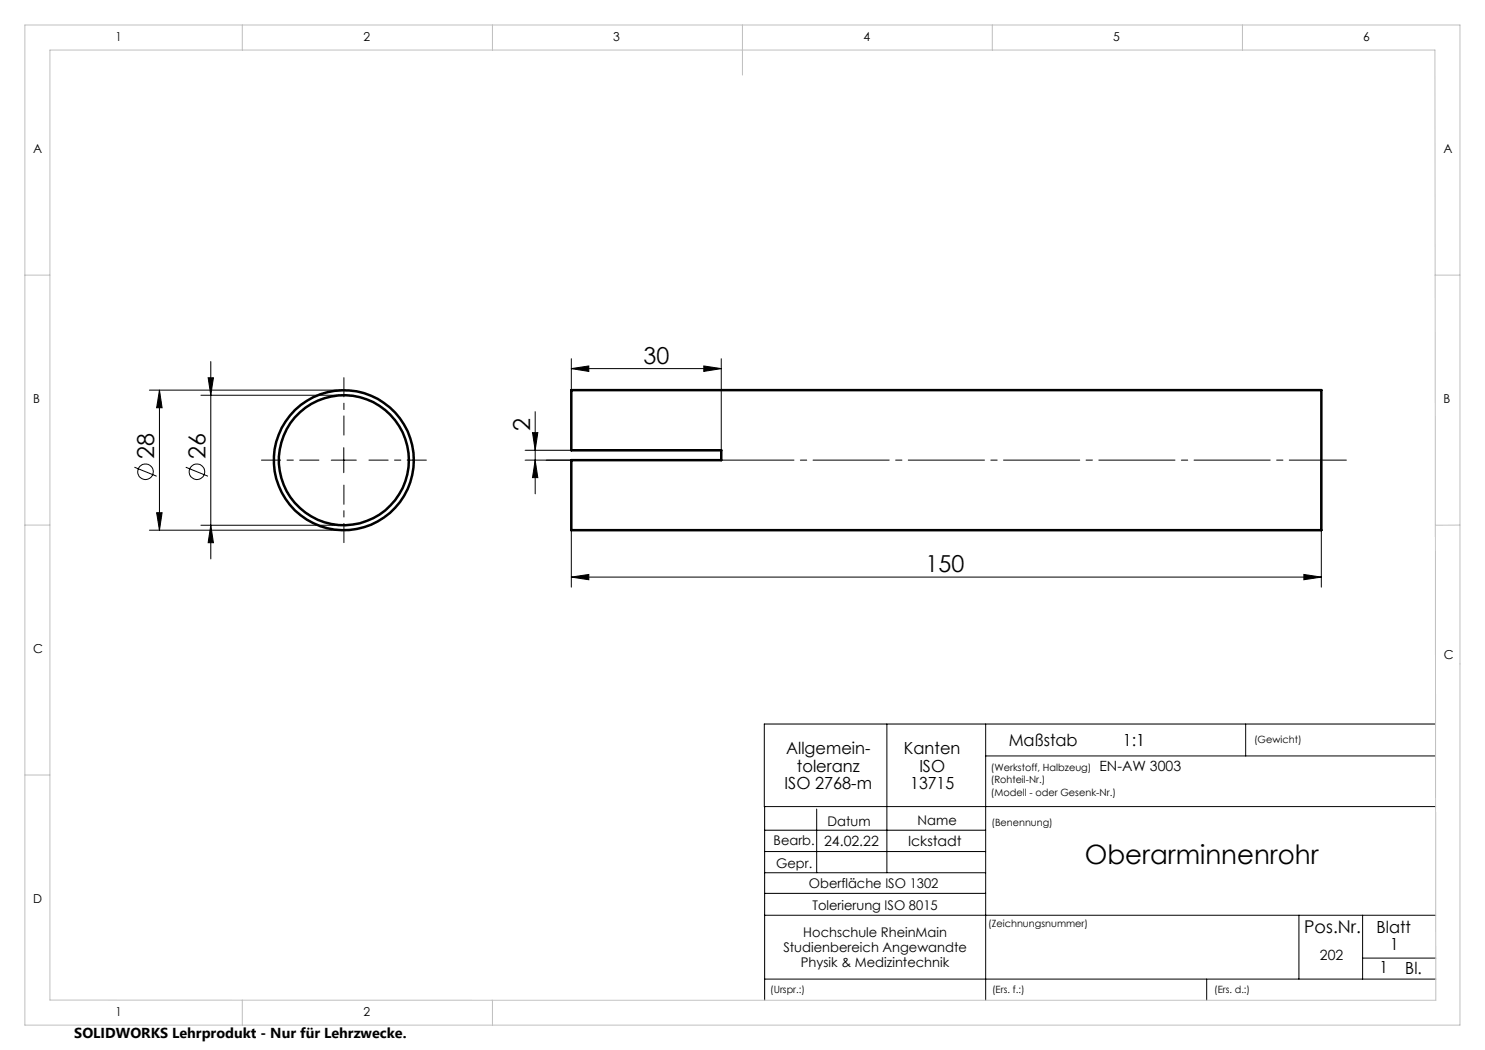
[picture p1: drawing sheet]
<svg xmlns="http://www.w3.org/2000/svg" width="297mm" height="210mm" viewBox="0 0 297 210" stroke-linecap="round" stroke-linejoin="round" font-family="sans-serif">
<g fill="none" stroke="#000" stroke-width=".2">
<path d="M29.9 78h38.9M31.9 78v28M31.9 78l.5 3.6h-1.1zM40.2 79h28.6M41.6 75.6h1.1l-.5 3.4zM42.2 72.3v39.5M114.3 73.7l3.5-.5v1.1zM114.3 71.7v18.4M114.3 73.7h30M140.8 73.2l3.5 .5-3.5 .6zM144.3 71.7v18.4h-39.3M26.9 93.4l4.4 1.8"/>
<path d="M37.1 93.4l4.5 1.8M66.3 92h5M68.8 89.5v5M105 92h39.3M106.5 86.5h1.1l-.6 3.6zM107 92l.6 3.5h-1.1zM107 82.3v16.5M114.3 92v25.4M264.3 92v25.4M29.9 106h38.9M31.3 102.5h1.1l-.5 3.5zM40.2 105h28.6"/>
<path d="M42.2 105l.5 3.5h-1.1zM114.3 115.4l3.5-.5v1zM114.3 115.4h150M260.8 114.9l3.5 .5-3.5 .5zM177.4 144.8v29.7M197.1 144.8v55.3M197.1 151.2h90M249.1 144.8v6.4M287.1 144.8h-134.2v16.5h134.2M152.9 178.7h44.2M152.9 174.5h44.2M152.9 170.3h44.2"/>
<path d="M152.9 166h44.2M152.9 161.3v38.8M163.3 161.8v12.7M152.9 195.8h134.3M152.9 183h134.2M241.3 195.8v4.3M259.8 183v12.8M272.5 183v12.8M272.5 191.6h14.7"/>
<circle cx="29.1" cy="94.4" r="1.55"/>
<circle cx="39.4" cy="94.4" r="1.56"/>
</g>
<path d="M63.8 92h-11.5M68.8 87v-11.5M68.8 97v11.5M73.8 92h11.5" fill="none" stroke="#000" stroke-width=".2" stroke-dasharray="15.2 1.3 1.3 1.3" stroke-dashoffset="11.4"/>
<path d="M269.3 92h-160" fill="none" stroke="#000" stroke-width=".2" stroke-dasharray="15.2 1.3 1.3 1.3" stroke-dashoffset="3.8"/>
<g fill="none" stroke="#c0c0c0" stroke-width=".2">
<path d="M5 5h287v200h-287zM10 10h277l.2 190.1-277.2-.1zM48.5 5v5M98.5 5v5M148.5 5v10M198.5 5v5M248.5 5v5M5 55h5M287 55h5M5 105h5M292 105h-4.9M5 155h5"/>
<path d="M48.5 200v5M98.5 200v5"/>
</g>
<g fill="#000">
<path d="M41.6 75.6h1.1l-.5 3.4zM42.2 105l.5 3.5h-1.1zM31.9 78l.5 3.6h-1.1zM31.3 102.5h1.1l-.5 3.5zM106.5 86.5h1.1l-.6 3.6zM107 92l.6 3.5h-1.1z"/>
<path d="M114.3 73.7l3.5-.5v1.1zM140.8 73.2l3.5 .5-3.5 .6z"/>
<path d="M114.3 115.4l3.5-.5v1zM260.8 114.9l3.5 .5-3.5 .5z"/>
</g>
<g fill="none" stroke="#000" stroke-width=".5">
<path d="M114.3 78h150v28h-150v-14h30v-1.9h-30z"/>
<circle cx="68.8" cy="92" r="14"/>
<circle cx="68.8" cy="92" r="13"/>
</g>
<text font-size="5.3" x="217" y="172.8">Oberarminnenrohr</text>
<g font-size="4.7">
<text x="128.7" y="72.7">30</text>
<text x="106" y="86.2" transform="rotate(-90 106 86.2)">2</text>
<text x="30.8" y="91.8" transform="rotate(-90 30.8 91.8)">28</text>
<text x="41.1" y="91.8" transform="rotate(-90 41.1 91.8)">26</text>
<text x="185.1" y="114.4">150</text>
</g>
<text font-size="3.5" x="260.8" y="186.7">Pos.Nr.</text>
<g font-size="3.3">
<text x="201.7" y="149.2">Maßstab</text>
<text x="224.6" y="149.2">1:1</text>
<text x="157.2" y="150.9">Allgemein-</text>
<text x="159.4" y="154.4">toleranz</text>
<text x="180.8" y="150.9">Kanten</text>
<text x="183.9" y="154.4">ISO</text>
<text x="156.9" y="157.9">ISO 2768-m</text>
<text x="182" y="157.9">13715</text>
<text x="275.3" y="186.6">Blatt</text>
<text x="278.1" y="190">1</text>
<text x="275.9" y="194.6">1</text>
<text x="281.1" y="194.9">Bl.</text>
</g>
<text font-size="2.9" x="14.9" y="207.6">SOLIDWORKS Lehrprodukt - Nur für Lehrzwecke.</text>
<g font-size="2.8">
<text x="219.9" y="154.3">EN-AW 3003</text>
<text x="164.8" y="169.1">24.02.22</text>
<text x="181.6" y="169.1">Ickstadt</text>
<text x="264" y="192.1">202</text>
</g>
<g font-size="2.7">
<text x="165.5" y="165.2">Datum</text>
<text x="183.5" y="165.1">Name</text>
<text x="154.7" y="169">Bearb.</text>
<text x="155.2" y="173.6">Gepr.</text>
<text x="161.8" y="177.5">Oberfläche ISO 1302</text>
<text x="162.5" y="182">Tolerierung ISO 8015</text>
<text x="156.7" y="190.4">Studienbereich Angewandte</text>
<text x="160.7" y="187.4">Hochschule RheinMain</text>
<text x="160.2" y="193.4">Physik &amp; Medizintechnik</text>
</g>
<g font-size="2.5">
<text x="23.1" y="8.2">1</text>
<text x="72.7" y="8.2">2</text>
<text x="122.7" y="8.2">3</text>
<text x="172.7" y="8.2">4</text>
<text x="222.7" y="8.2">5</text>
<text x="272.7" y="8.2">6</text>
<text x="6.7" y="30.7">A</text>
<text x="288.7" y="30.7">A</text>
<text x="6.7" y="80.7">B</text>
<text x="288.7" y="80.7">B</text>
<text x="6.7" y="130.7">C</text>
<text x="288.8" y="131.7">C</text>
<text x="6.7" y="180.7">D</text>
<text x="23.1" y="203.2">1</text>
<text x="72.7" y="203.2">2</text>
</g>
<g font-size="2">
<text x="250.8" y="148.6">(Gewicht)</text>
<text x="198.2" y="154.1">(Werkstoff, Halbzeug)</text>
<text x="198.2" y="156.6">(Rohteil-Nr.)</text>
<text x="198.2" y="159.1">(Modell - oder Gesenk-Nr.)</text>
<text x="198.3" y="165.3">(Benennung)</text>
<text x="197.7" y="185.4">(Zeichnungsnummer)</text>
<text x="154.1" y="198.7">(Urspr.:)</text>
<text x="198.4" y="198.7">(Ers. f.:)</text>
<text x="242.8" y="198.6">(Ers. d.:)</text>
</g>
</svg>
